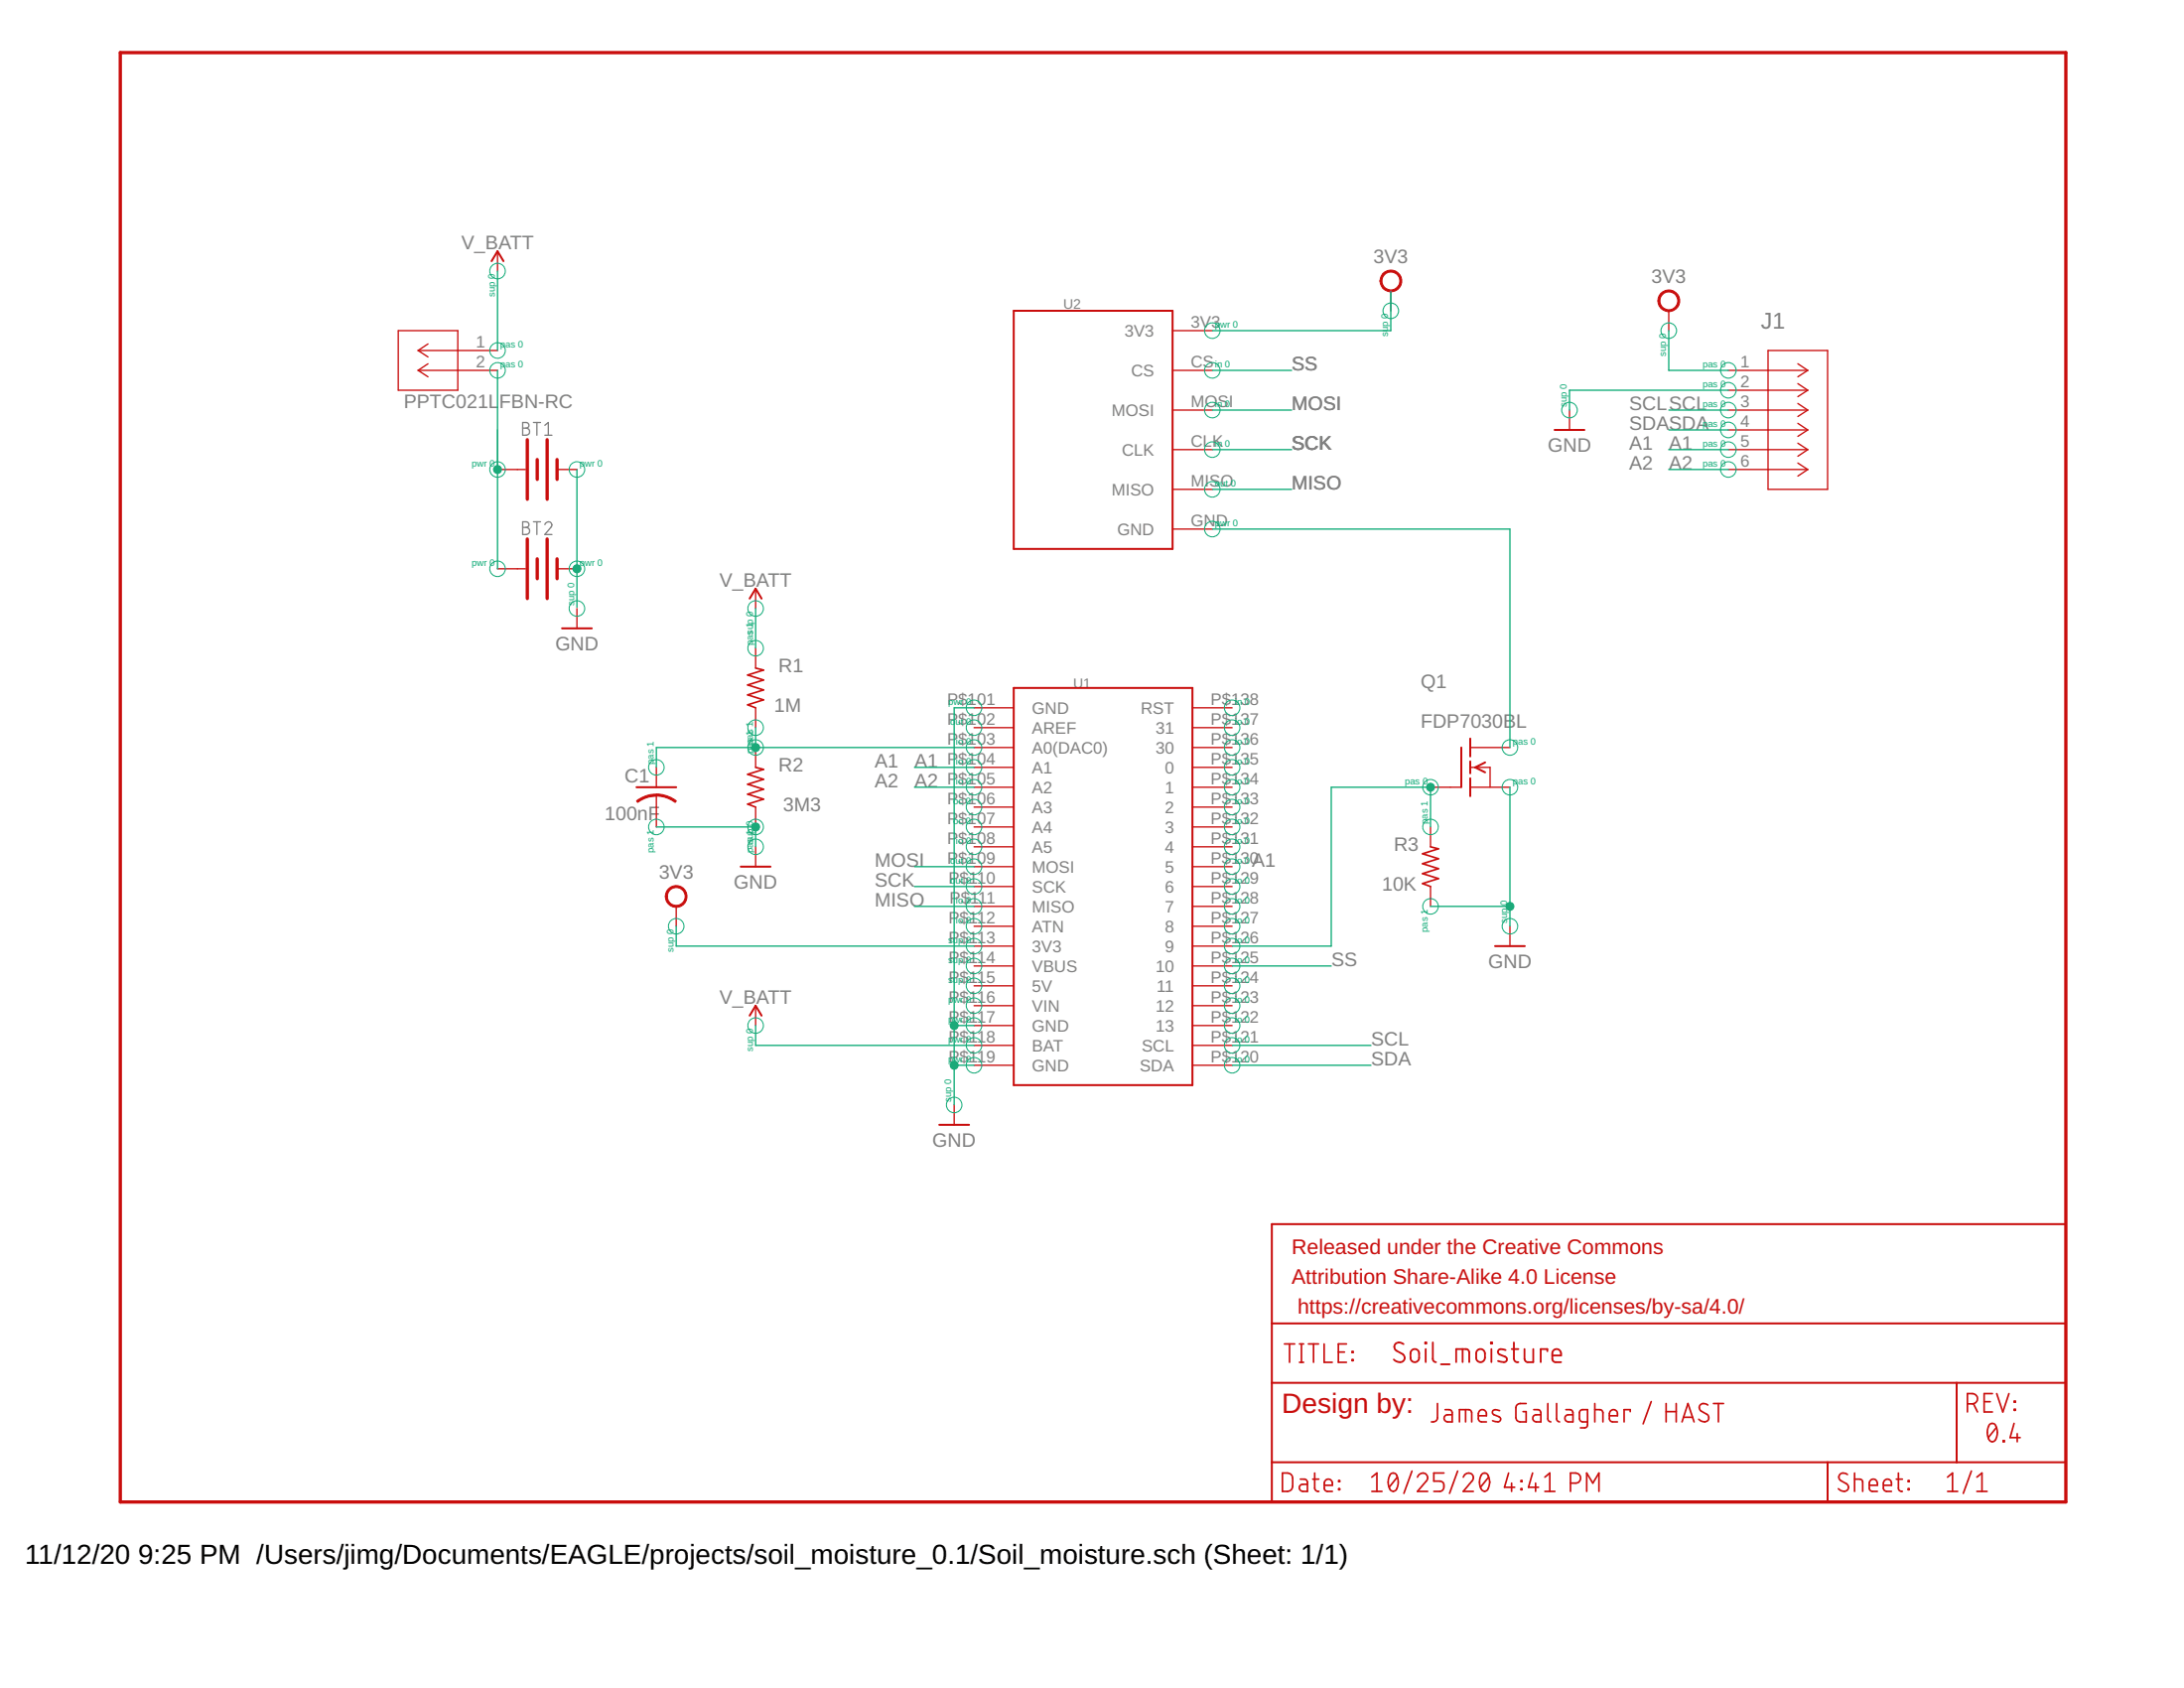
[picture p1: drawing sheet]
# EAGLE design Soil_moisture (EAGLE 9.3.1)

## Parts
BAT_GND  PPTC021LFBN-RC  [CONN2_LFBN-RC_SUL]
BT1  BATTERY-AA_KIT  [BATTERY-AA-KIT]
BT2  BATTERY-AA_KIT  [BATTERY-AA-KIT]
C1  100nF  C-US050-035X075  [C050-035X075]
FRAME1  FRAME-LETTER  [CREATIVE_COMMONS]
J1  1725698  [CONN_1725698_PXC]
Q1  FDP7030BL  SUP75N06-08  [TO220]
R1  1M  R-US_0309/10  [0309/10]
R2  3M3  R-US_0309/10  [0309/10]
R3  10K  R-US_0309/10  [0309/10]
U1  RS_MINI_ULTRA_PRO_V2  [RS_MINI_ULTRA_PRO_V2]
U2  SD_BREAKOUT_EBAY  [SD_BREAKOUT_EBAY]

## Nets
3V3: U1.P$113(3V3)
A1: J1.5 U1.P$104(A1)
A2: J1.6 U1.P$105(A2)
GND: BT1.GND@1(-) BT2.GND@1(-) C1.2 J1.2 Q1.3(S) R2.1 R3.1 U1.P$101(GND) U1.P$117(GND) U1.P$119(GND)
MISO: U1.P$111(MISO) U2.MISO
MOSI: U1.P$109(MOSI) U2.MOSI
N$1: Q1.2(D) U2.GND
N$2: C1.1 R1.1 R2.2 U1.P$103(A0(DAC0))
N$3: Q1.1(G) R3.2 U1.P$126
N$6: BAT_GND.2 BT1.PWR@1(+) BT2.PWR@1(+)
SCK: U1.P$110(SCK) U2.CLK
SCL: J1.3 U1.P$121(SCL)
SDA: J1.4 U1.P$120(SDA)
SS: U1.P$125 U2.CS
V_BATT: BAT_GND.1 R1.2 U1.P$118(BAT)
VCC: J1.1 U2.3V3 ; supply symbol labelled 3V3
Unconnected: U1.P$102(AREF) U1.P$106(A3) U1.P$107(A4) U1.P$108(A5) U1.P$112(ATN) U1.P$114(VBUS) U1.P$115(5V) U1.P$122 U1.P$123 U1.P$124 U1.P$127 U1.P$128 U1.P$129 U1.P$130 U1.P$131 U1.P$132 U1.P$133 U1.P$134 U1.P$135 U1.P$136 U1.P$137 U1.P$138(RST)

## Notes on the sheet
- James Gallagher / HAST
- 0.4

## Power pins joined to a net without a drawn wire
VIN: U1.P$116(VIN)

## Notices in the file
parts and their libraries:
my_library: COPYRIGHT: Copyright (C) 2018 Accelerated Designs. All rights reserved
SparkFun-PowerSymbols: Licensing: Creative Commons ShareAlike 4.0 International - https://creativecommons.org/licenses/by-sa/4.0
SparkFun-Aesthetics: https://creativecommons.org/licenses/by-sa/4.0
